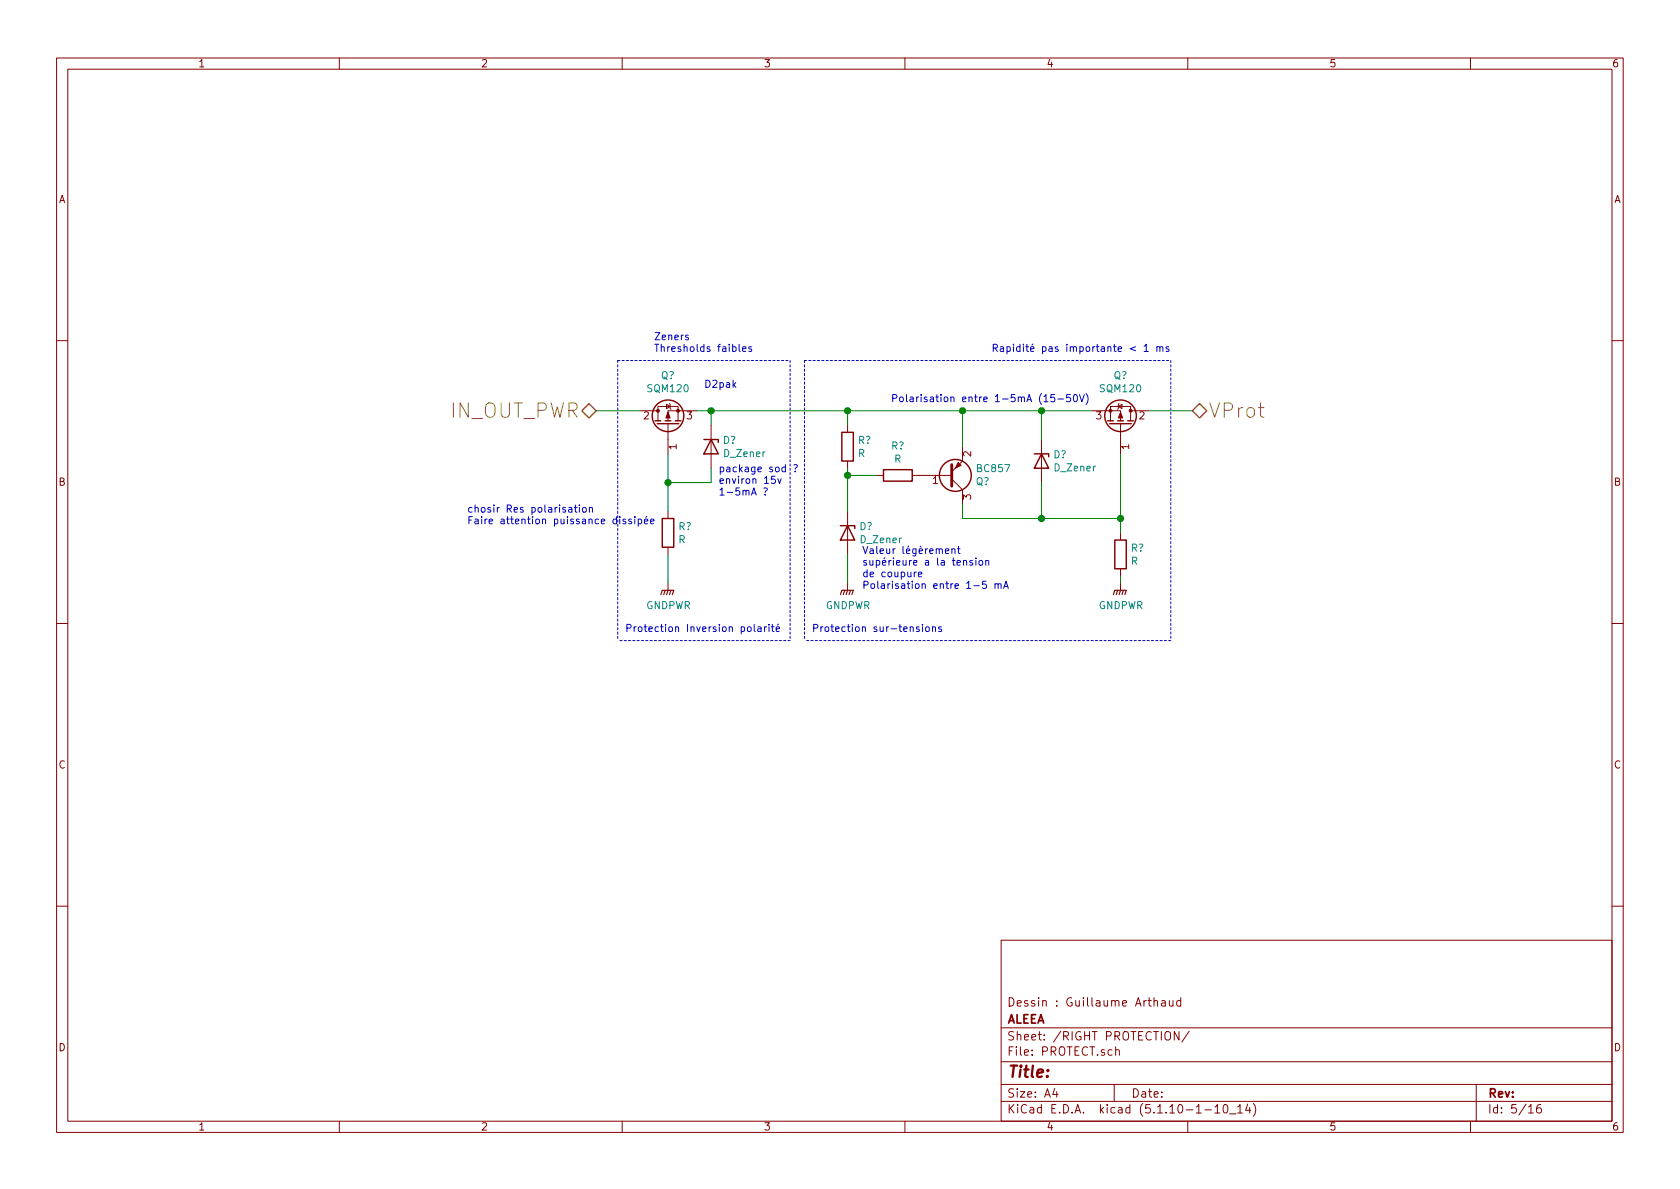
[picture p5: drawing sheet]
EESchema Schematic File Version 4
EELAYER 30 0
EELAYER END
$Descr A4 11693 8268
encoding utf-8
Sheet 6 16
Title ""
Date ""
Rev ""
Comp "ALEEA"
Comment1 "Dessin : Guillaume Arthaud"
Comment2 ""
Comment3 ""
Comment4 ""
$EndDescr
Text HLabel 4150 2850 0    100  BiDi ~ 0
IN_OUT_PWR
Text HLabel 8300 2850 2    100  BiDi ~ 0
VProt
$Comp
L Device:Q_PMOS_GDS Q?
U 1 1
P 4650 2950
AR Path="/614794AE/610FCCAA" Ref="Q?"  Part="1" 
AR Path="/61456C6A/610FCCAA" Ref="Q?"  Part="1" 
F 0 "Q?" V 4992 2950 50  0000 C CNN
F 1 "SQM120" V 4901 2950 50  0000 C CNN
F 2 "" H 4850 3050 50  0001 C CNN
F 3 "~" H 4650 2950 50  0001 C CNN
	1    4650 2950
	0    -1   -1   0   
$EndComp
$Comp
L Device:Q_PMOS_GDS Q?
U 1 1
P 7800 2950
AR Path="/614794AE/610FED91" Ref="Q?"  Part="1" 
AR Path="/61456C6A/610FED91" Ref="Q?"  Part="1" 
F 0 "Q?" V 8142 2950 50  0000 C CNN
F 1 "SQM120" V 8051 2950 50  0000 C CNN
F 2 "" H 8000 3050 50  0001 C CNN
F 3 "~" H 7800 2950 50  0001 C CNN
	1    7800 2950
	0    1    -1   0   
$EndComp
$Comp
L Device:D_Zener D?
U 1 1
P 4950 3100
AR Path="/614794AE/61100A0F" Ref="D?"  Part="1" 
AR Path="/61456C6A/61100A0F" Ref="D?"  Part="1" 
F 0 "D?" V 4904 3180 50  0000 L CNN
F 1 "D_Zener" V 4995 3180 50  0000 L CNN
F 2 "" H 4950 3100 50  0001 C CNN
F 3 "~" H 4950 3100 50  0001 C CNN
	1    4950 3100
	0    1    1    0   
$EndComp
$Comp
L Device:R R?
U 1 1
P 4650 3700
AR Path="/614794AE/61102FC8" Ref="R?"  Part="1" 
AR Path="/61456C6A/61102FC8" Ref="R?"  Part="1" 
F 0 "R?" H 4720 3746 50  0000 L CNN
F 1 "R" H 4720 3655 50  0000 L CNN
F 2 "" V 4580 3700 50  0001 C CNN
F 3 "~" H 4650 3700 50  0001 C CNN
	1    4650 3700
	1    0    0    -1  
$EndComp
Wire Wire Line
	4950 3250 4950 3350
Wire Wire Line
	4950 3350 4650 3350
Wire Wire Line
	4650 3350 4650 3150
Wire Wire Line
	4650 3550 4650 3350
Connection ~ 4650 3350
$Comp
L power:GNDPWR #PWR0121
U 1 1
P 4650 4050
AR Path="/614794AE/61104B6E" Ref="#PWR0121"  Part="1" 
AR Path="/61456C6A/61104B6E" Ref="#PWR0124"  Part="1" 
F 0 "#PWR0124" H 4650 3850 50  0001 C CNN
F 1 "GNDPWR" H 4654 3896 50  0000 C CNN
F 2 "" H 4650 4000 50  0001 C CNN
F 3 "" H 4650 4000 50  0001 C CNN
	1    4650 4050
	1    0    0    -1  
$EndComp
Wire Wire Line
	4650 4050 4650 3850
Wire Wire Line
	4150 2850 4450 2850
Wire Notes Line
	4300 2500 5500 2500
$Comp
L Transistor_BJT:BC857 Q?
U 1 1
P 6600 3300
AR Path="/614794AE/6110710F" Ref="Q?"  Part="1" 
AR Path="/61456C6A/6110710F" Ref="Q?"  Part="1" 
F 0 "Q?" H 6791 3346 50  0000 L CNN
F 1 "BC857" H 6791 3255 50  0000 L CNN
F 2 "Package_TO_SOT_SMD:SOT-23" H 6800 3225 50  0001 L CIN
F 3 "https://www.onsemi.com/pub/Collateral/BC860-D.pdf" H 6600 3300 50  0001 L CNN
	1    6600 3300
	1    0    0    1   
$EndComp
$Comp
L Device:D_Zener D?
U 1 1
P 7250 3200
AR Path="/614794AE/61107DEE" Ref="D?"  Part="1" 
AR Path="/61456C6A/61107DEE" Ref="D?"  Part="1" 
F 0 "D?" V 7204 3280 50  0000 L CNN
F 1 "D_Zener" V 7295 3280 50  0000 L CNN
F 2 "" H 7250 3200 50  0001 C CNN
F 3 "~" H 7250 3200 50  0001 C CNN
	1    7250 3200
	0    1    1    0   
$EndComp
$Comp
L Device:R R?
U 1 1
P 5900 3100
AR Path="/614794AE/611083FB" Ref="R?"  Part="1" 
AR Path="/61456C6A/611083FB" Ref="R?"  Part="1" 
F 0 "R?" H 5970 3146 50  0000 L CNN
F 1 "R" H 5970 3055 50  0000 L CNN
F 2 "" V 5830 3100 50  0001 C CNN
F 3 "~" H 5900 3100 50  0001 C CNN
	1    5900 3100
	1    0    0    -1  
$EndComp
Wire Wire Line
	5900 3250 5900 3300
Wire Wire Line
	5900 2950 5900 2850
$Comp
L Device:R R?
U 1 1
P 6250 3300
AR Path="/614794AE/6110B925" Ref="R?"  Part="1" 
AR Path="/61456C6A/6110B925" Ref="R?"  Part="1" 
F 0 "R?" V 6043 3300 50  0000 C CNN
F 1 "R" V 6134 3300 50  0000 C CNN
F 2 "" V 6180 3300 50  0001 C CNN
F 3 "~" H 6250 3300 50  0001 C CNN
	1    6250 3300
	0    1    1    0   
$EndComp
Wire Wire Line
	6100 3300 5900 3300
Wire Wire Line
	5900 2850 6700 2850
Wire Wire Line
	6700 2850 6700 3100
Connection ~ 5900 2850
Wire Wire Line
	7250 2850 6700 2850
Connection ~ 6700 2850
Wire Wire Line
	6700 3600 6700 3500
Wire Wire Line
	7600 2850 7250 2850
Connection ~ 7250 2850
$Comp
L Device:R R?
U 1 1
P 7800 3850
AR Path="/614794AE/61115761" Ref="R?"  Part="1" 
AR Path="/61456C6A/61115761" Ref="R?"  Part="1" 
F 0 "R?" H 7870 3896 50  0000 L CNN
F 1 "R" H 7870 3805 50  0000 L CNN
F 2 "" V 7730 3850 50  0001 C CNN
F 3 "~" H 7800 3850 50  0001 C CNN
	1    7800 3850
	1    0    0    -1  
$EndComp
$Comp
L power:GNDPWR #PWR0122
U 1 1
P 7800 4050
AR Path="/614794AE/6111576B" Ref="#PWR0122"  Part="1" 
AR Path="/61456C6A/6111576B" Ref="#PWR0125"  Part="1" 
F 0 "#PWR0125" H 7800 3850 50  0001 C CNN
F 1 "GNDPWR" H 7804 3896 50  0000 C CNN
F 2 "" H 7800 4000 50  0001 C CNN
F 3 "" H 7800 4000 50  0001 C CNN
	1    7800 4050
	1    0    0    -1  
$EndComp
Wire Wire Line
	7800 4050 7800 4000
Wire Wire Line
	7800 3700 7800 3600
Wire Wire Line
	7800 3150 7800 3600
Connection ~ 7800 3600
Wire Wire Line
	6700 3600 7250 3600
Wire Wire Line
	7250 3350 7250 3600
Connection ~ 7250 3600
Wire Wire Line
	7250 3600 7800 3600
Wire Wire Line
	7250 2850 7250 3050
Wire Notes Line
	5600 2500 8150 2500
Wire Notes Line
	8150 4450 5600 4450
Wire Notes Line
	8150 2500 8150 4450
Wire Notes Line
	5600 2500 5600 4450
Text Notes 5650 4400 0    50   ~ 0
Protection sur-tensions
Text Notes 4350 4400 0    50   ~ 0
Protection Inversion polarité
Wire Notes Line
	5500 4450 4300 4450
Wire Notes Line
	5500 2500 5500 4450
Wire Notes Line
	4300 2500 4300 4450
Wire Wire Line
	8300 2850 8000 2850
Text Notes 4550 2450 0    50   ~ 0
Zeners\nThresholds faibles\n
Text Notes 4900 2700 0    50   ~ 0
D2pak
Text Notes 5000 3450 0    50   ~ 0
package sod ?\nenviron 15v\n1-5mA ?
Text Notes 3250 3650 0    50   ~ 0
chosir Res polarisation\nFaire attention puissance dissipée
Wire Wire Line
	4850 2850 4950 2850
Wire Wire Line
	4950 2950 4950 2850
Connection ~ 4950 2850
Wire Wire Line
	4950 2850 5900 2850
Connection ~ 5900 3300
Wire Wire Line
	5900 3850 5900 4050
$Comp
L power:GNDPWR #PWR0123
U 1 1
P 5900 4050
AR Path="/614794AE/611168C4" Ref="#PWR0123"  Part="1" 
AR Path="/61456C6A/611168C4" Ref="#PWR0126"  Part="1" 
F 0 "#PWR0126" H 5900 3850 50  0001 C CNN
F 1 "GNDPWR" H 5904 3896 50  0000 C CNN
F 2 "" H 5900 4000 50  0001 C CNN
F 3 "" H 5900 4000 50  0001 C CNN
	1    5900 4050
	1    0    0    -1  
$EndComp
Wire Wire Line
	5900 3300 5900 3550
$Comp
L Device:D_Zener D?
U 1 1
P 5900 3700
AR Path="/614794AE/61107C25" Ref="D?"  Part="1" 
AR Path="/61456C6A/61107C25" Ref="D?"  Part="1" 
F 0 "D?" V 5854 3780 50  0000 L CNN
F 1 "D_Zener" V 5945 3780 50  0000 L CNN
F 2 "" H 5900 3700 50  0001 C CNN
F 3 "~" H 5900 3700 50  0001 C CNN
	1    5900 3700
	0    1    1    0   
$EndComp
Text Notes 6900 2450 0    50   ~ 0
Rapidité pas importante < 1 ms\n
Text Notes 6200 2800 0    50   ~ 0
Polarisation entre 1-5mA (15-50V)\n
Text Notes 6000 4100 0    50   ~ 0
Valeur légèrement\nsupérieure a la tension \nde coupure\nPolarisation entre 1-5 mA
$EndSCHEMATC
